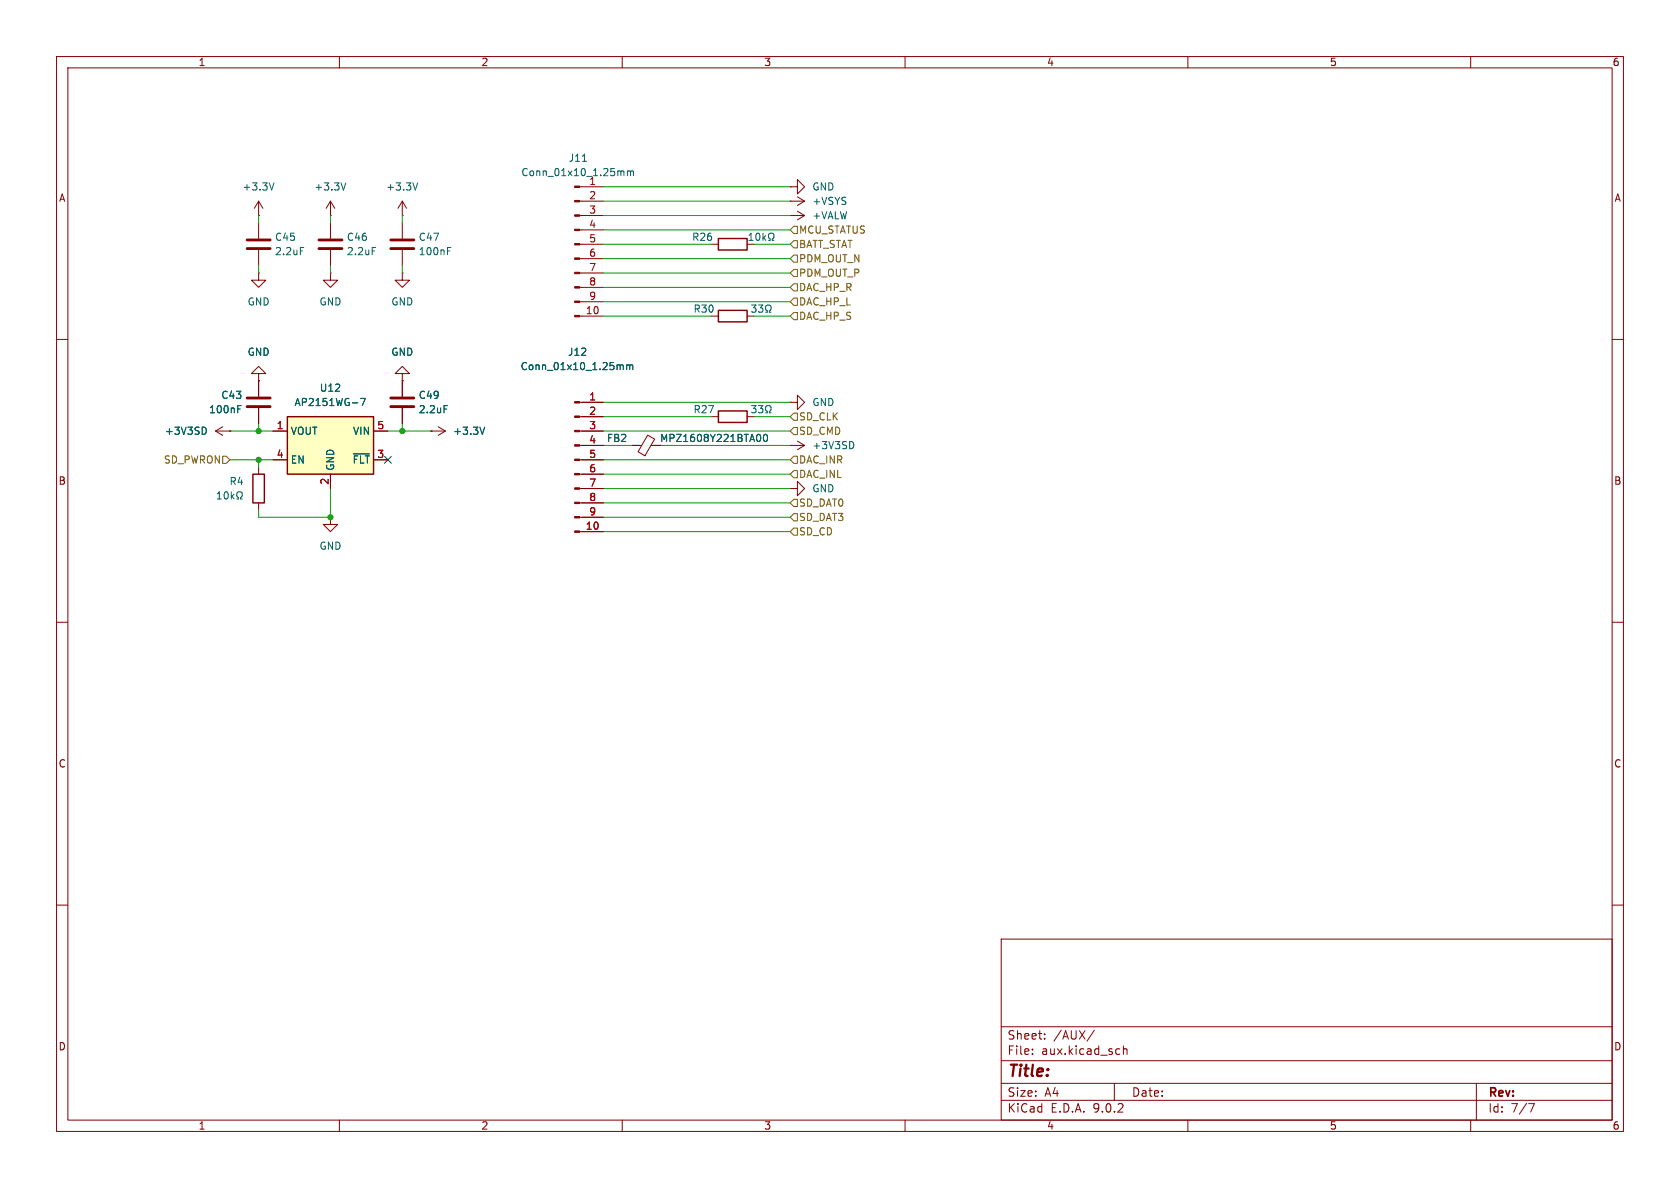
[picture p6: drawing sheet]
<svg xmlns="http://www.w3.org/2000/svg" width="297mm" height="210mm" viewBox="0 0 297 210" stroke-linecap="round" stroke-linejoin="round" font-family="sans-serif">
<g fill="none" stroke="#840000" stroke-width=".18">
<path d="M10 10h277v190h-277zM12 12h273v186h-273zM60 10v2M110 10v2M160 10v2M210 10v2M260 10v2M102.5 33h4.2M102.5 35.6h4.2M102.5 38.1h4.2M102.5 40.6h4.2M102.5 43.2h4.2"/>
<path d="M102.5 45.7h4.2M102.5 48.3h4.2M102.5 50.8h4.2M102.5 53.3h4.2M102.5 55.9h4.2M10 60h2M285 60h2M58.4 91.4v1.3h1.3l-1.3 1.3-1.3-1.3h1.3M58.4 91.4h.1M10 110h2M285 110h2M10 160h2"/>
<path d="M177 166h108v32h-108zM285 160h2M60 198v2M110 198v2M160 198v2M177 194.5h108M177 191.5h108M177 187.5h108M177 181.5h108M182.5 186.3v.1M182.5 185.5v.1M184.7 183.6v.1"/>
<path d="M184.7 182.8v.1M193.5 182.1l-1.3 2M197 191.5v3M197.8 185.4l.2 .1M198 186.3l-.2 .1M198.6 184.9v1.5M198.6 185.5l.2-.1 .4 .1v.9M210 198v2M260 198v2M261 191.5v6.5M270.2 195.1h1l-.6 1.5"/>
</g>
<g fill="#840000" stroke="#840000" stroke-width=".18">
<path d="M101.6 32.9h.9v.2h-.9z"/>
<path d="M101.6 35.4h.9v.3h-.9z"/>
<path d="M101.6 38h.9v.2h-.9z"/>
<path d="M101.6 40.5h.9v.3h-.9z"/>
<path d="M101.6 43.1h.9v.2h-.9z"/>
<path d="M101.6 45.6h.9v.2h-.9z"/>
<path d="M101.6 48.1h.9v.3h-.9z"/>
<path d="M101.6 50.7h.9v.2h-.9z"/>
<path d="M101.6 53.2h.9v.3h-.9z"/>
<path d="M101.6 55.8h.9v.2h-.9z"/>
</g>
<path d="M103 28.5h.7M109.9 30.2l.4 .2v.7M110.9 30.3l.4-.1 .2 .2M110.9 30.2v.9M111.5 30.4l.1-.2 .3 .1 .1 .8M111.5 30.4v.7" fill="none" stroke="#006464" stroke-width=".18"/>
<path d="M50.8 73.7h15.2v10.1h-15.2z" fill="#ffffc2"/>
<path d="M127 42.2h5.1v2h-5.1zM127 54.9h5.1v2h-5.1zM50.8 73.7h15.2v10.1h-15.2zM127 72.6h5.1v2.1h-5.1zM44.7 83.8h2v5.1h-2z" fill="none" stroke="#840000" stroke-width=".25"/>
<g fill="none" stroke="#840000" stroke-width=".18">
<path d="M45.7 38.1h.1M45.7 35.6v2.5M45.7 39.4v2.8M45.7 35.6l-.7 1.2M45.7 35.6l.8 1.2M58.4 38.1h.1M58.4 35.6v2.5M58.4 39.4v2.8M58.4 35.6l-.7 1.2M58.4 35.6l.8 1.2M71.1 38.1h.1M71.1 35.6v2.5"/>
<path d="M71.1 39.4v2.8M71.1 35.6l-.7 1.2M71.1 35.6l.8 1.2M139.7 38.1h.1M139.7 35.6h.1M139.7 33h1.3v-1.2l1.2 1.2-1.2 1.3v-1.3M139.7 33h.1M139.7 38.1h2.5M139.7 35.6h2.5M141 37.3l1.2 .8M141 34.8l1.2 .8M142.2 38.1l-1.2 .8"/>
<path d="M142.2 35.6l-1.2 .7M45.7 48.3v1.2h1.3l-1.3 1.3-1.3-1.3h1.3M45.7 48.3h.1M45.7 44.2v2.8M58.4 48.3v1.2h1.3l-1.3 1.3-1.3-1.3h1.3M58.4 48.3h.1M58.4 44.2v2.8M71.1 48.3v1.2h1.3l-1.3 1.3-1.3-1.3h1.3M71.1 48.3h.1M71.1 44.2v2.8M125.7 43.2h1.3M125.7 55.9h1.3"/>
<path d="M132.1 43.2h1.2M132.1 55.9h1.2M38.1 76.2h2.5M38.1 76.2l1.3 .8M39.4 75.4l-1.3 .8M40.6 76.2h.1M45.7 66h1.3l-1.3-1.2-1.3 1.2h1.3v1.3M45.7 67.3h.1M45.7 67.3v2.8M45.7 72.1v2.8M48.3 76.2h2.5M66 76.2h2.6"/>
<path d="M71.1 66h1.3l-1.3-1.2-1.3 1.2h1.3v1.3M71.1 67.3h.1M71.1 67.3v2.8M71.1 72.1v2.8M76.2 76.2h.1M76.2 76.2h2.5M77.5 75.4l1.2 .8M78.7 76.2l-1.2 .8M102.5 76.2h4.2M102.5 73.7h4.2M102.5 78.7h4.2M102.5 71.1h4.2"/>
<path d="M111.8 78.7h1.6M114.5 76.9l1.2 .7-1.7 3-1.2-.7zM115.1 78.7h1.7M125.7 73.7h1.3M132.1 73.7h1.2M139.7 78.7h.1M139.7 71.1h1.3v-1.2l1.2 1.2-1.2 1.3v-1.3M139.7 71.1h.1M139.7 78.7h2.5M141 78l1.2 .7M142.2 78.7l-1.2 .8M45.7 82.6v1.2"/>
<path d="M45.7 88.9v1.3M48.3 81.3h2.5M58.4 83.8v2.6M66 81.3h2.6M102.5 81.3h4.2M102.5 83.8h4.2M102.5 86.4h4.2M102.5 88.9h4.2M102.5 91.4h4.2M102.5 94h4.2M139.7 86.4h1.3v-1.3l1.2 1.3-1.2 1.2v-1.2M139.7 86.4h.1"/>
</g>
<g fill="none" stroke="#006464" stroke-width=".18">
<path d="M48.4 32.3l-.4 1.3M61.1 32.3l-.4 1.3M73.8 32.3l-.4 1.3M53.1 43.8h.6M65.8 43.8h.6M79.1 43.8h.6M79.1 44.4h.4M132.4 42.5h.7M132.4 41.6l.4-.4v1.3M132.9 53.9h.8l-.5 .5 .4 .1v.6l-.2 .1-.5-.1M133.7 41.3l.2-.1a.68 .68 0 0 1 .5 .7 .68 .68 0 0 1-.5 .6l-.2-.1-.1-.4zM134.1 53.9h.8l-.5 .5 .4 .1v.6l-.2 .1-.5-.1"/>
<path d="M134.9 41.2v1.3M135 42l.4 .5M135.3 55.2h.3v-.3a.54 .54 0 0 1-.2-.7 .54 .54 0 0 1 .7-.2 .58 .58 0 0 1-.1 .9v.3h.3M135.4 41.6l-.5 .5M135.9 42.5h.3v-.3a.54 .54 0 0 1-.3-.7 .54 .54 0 0 1 .7-.2 .58 .58 0 0 1-.1 .9v.3h.3M36.1 75.5a.68 .68 0 0 1 .4 .6 .68 .68 0 0 1-.4 .7M42 71.7h.6M42 72.3h.5M63.7 70.4h.9l-.6 1.3M78.5 71.7h.6M85.7 75.5l-.4 1.3M109.8 64.5l.4 .2v.6"/>
<path d="M110.8 64.6l.3-.1 .2 .2M110.8 64.5v.8M111.3 64.7l.2-.2 .3 .1 .1 .7M111.3 64.7v.6M132.9 71.7h.8l-.5 .5 .4 .1v.5l-.2 .2-.5-.2M134.1 71.7h.8l-.5 .5 .4 .1v.5l-.2 .2-.5-.2M134.3 76.8l.2 .5-.2 .7M135.1 76.9l.2-.1a.68 .68 0 0 1 .4 .6 .68 .68 0 0 1-.4 .6l-.2-.1-.1-.3zM135.3 73h.3v-.3a.54 .54 0 0 1-.2-.7 .54 .54 0 0 1 .7-.2 .58 .58 0 0 1-.1 .9v.3h.3M150.5 78a.68 .68 0 0 1 .4 .7 .68 .68 0 0 1-.4 .6M38.4 88.2h.7M38.4 87.3l.4-.4v1.3"/>
<path d="M39.7 87.1l.2-.2a.68 .68 0 0 1 .5 .7 .68 .68 0 0 1-.5 .6l-.2-.1-.1-.4zM40.9 86.9v1.3M41 87.7l.4 .5M41.4 87.4l-.5 .4M41.9 88.2h.3v-.2a.54 .54 0 0 1-.3-.8 .54 .54 0 0 1 .7-.2 .58 .58 0 0 1-.1 1v.2h.3M62.5 80.2h2.8"/>
</g>
<path d="M43.7 42.4h4.1M43.7 43.9h4.1M56.4 42.4h4.1M56.4 43.9h4.1M69.1 42.4h4.1M69.1 43.9h4.1M43.7 70.4h4.1M43.7 71.9h4.1M69.1 70.4h4.1M69.1 71.9h4.1" fill="none" stroke="#840000" stroke-width=".51"/>
<g fill="#840000" stroke="#840000" stroke-width=".18">
<path d="M101.6 71h.9v.2h-.9z"/>
<path d="M101.6 73.5h.9v.3h-.9z"/>
<path d="M101.6 76.1h.9v.2h-.9z"/>
<path d="M101.6 78.6h.9v.3h-.9z"/>
<path d="M101.6 81.2h.9v.2h-.9z"/>
<path d="M101.6 83.7h.9v.2h-.9z"/>
<path d="M101.6 86.2h.9v.3h-.9z"/>
<path d="M101.6 88.8h.9v.2h-.9z"/>
<path d="M101.6 91.3h.9v.3h-.9z"/>
<path d="M101.6 93.9h.9v.2h-.9z"/>
</g>
<g fill="none" stroke="#725600" stroke-width=".18">
<path d="M140.3 50.2h.7v1.2h-.7l-.6-.6zM140.3 47.6h.7v1.3h-.7l-.6-.6zM140.3 55.2h.7v1.3h-.7l-.6-.6zM140.3 45.1h.7v1.3h-.7l-.6-.7zM140.3 52.7h.7v1.3h-.7l-.6-.7zM140.3 40h.7v1.3h-.7l-.6-.7zM140.3 42.5h.7v1.3h-.7l-.6-.6zM140.3 75.6h.7v1.2h-.7l-.6-.6zM140.3 73h.7v1.3h-.7l-.6-.6zM39.4 80.6h.6l.6 .7-.6 .6h-.6zM140.3 83.2h.7v1.3h-.7l-.6-.7zM140.3 88.3h.7v1.2h-.7l-.6-.6z"/>
<path d="M140.3 80.6h.7v1.3h-.7l-.6-.6zM140.3 93.3h.7v1.3h-.7l-.6-.6zM140.3 90.8h.7v1.3h-.7l-.6-.7z"/>
</g>
<g fill="none" stroke="#009600" stroke-width=".18">
<path d="M45.7 38.1v1.3M58.4 38.1v1.3M71.1 38.1v1.3M106.7 35.6h33M106.7 38.1h33M106.7 33h33M45.7 47v1.3M58.4 47v1.3M71.1 47v1.3M106.7 50.8h33M106.7 45.7h33M106.7 55.9h19"/>
<path d="M106.7 53.3h33M106.7 43.2h19M106.7 40.6h33M106.7 48.3h33M133.3 55.9h6.4M133.3 43.2h6.4M40.6 76.2h7.7M45.7 74.9v1.3M68.6 76.2h7.6M71.1 74.9v1.3M106.7 76.2h33M106.7 71.1h33"/>
<path d="M106.7 78.7h5.1M106.7 73.7h19M116.8 78.7h22.9M133.3 73.7h6.4M40.6 81.3h7.7M45.7 81.3v1.3M58.4 86.4v5h-12.7v-1.2M106.7 81.3h33M106.7 88.9h33M106.7 86.4h33M106.7 83.8h33M106.7 94h33"/>
<path d="M106.7 91.4h33"/>
</g>
<path d="M68 80.7l1.2 1.2M69.2 80.7l-1.2 1.2" fill="none" stroke="#000084" stroke-width=".18"/>
<g fill="#009600" stroke="#009600" stroke-width=".18">
<circle cx="58.4" cy="91.4" r=".46"/>
<circle cx="71.1" cy="76.2" r=".46"/>
<circle cx="45.7" cy="76.2" r=".46"/>
<circle cx="45.7" cy="81.3" r=".46"/>
</g>
<text font-size="2.8" fill="#840000" x="178" y="190.9">Title:</text>
<g font-size="2.1" fill="#840000">
<text x="178" y="184">Sheet:</text>
<text x="186.2" y="184">/AUX/</text>
<text x="178" y="186.7">File:</text>
<text x="184.1" y="186.7">aux.kicad_sch</text>
<text x="178" y="196.9">KiCad</text>
<text x="178" y="194.1">Size:</text>
<text x="184.7" y="194.1">A4</text>
<text x="185.7" y="196.9">E.D.A.</text>
<text x="193.3" y="196.9">9.0.2</text>
<text x="200" y="194.1">Date:</text>
<text x="263" y="194.3">Rev:</text>
<text x="263" y="196.9">Id:</text>
<text x="267.1" y="196.9">7/7</text>
</g>
<g font-size="1.8" fill="#840000">
<text x="35" y="11.9">1</text>
<text x="85" y="11.9">2</text>
<text x="135" y="11.9">3</text>
<text x="185" y="11.9">4</text>
<text x="235" y="11.9">5</text>
<text x="285" y="11.9">6</text>
<text x="10.3" y="35.9">A</text>
<text x="285.3" y="35.9">A</text>
<text x="10.3" y="85.9">B</text>
<text x="285.3" y="85.9">B</text>
<text x="10.3" y="135.9">C</text>
<text x="285.3" y="135.9">C</text>
<text x="10.3" y="185.9">D</text>
<text x="285.3" y="185.9">D</text>
<text x="35" y="199.9">1</text>
<text x="85" y="199.9">2</text>
<text x="135" y="199.9">3</text>
<text x="185" y="199.9">4</text>
<text x="235" y="199.9">5</text>
<text x="285" y="199.9">6</text>
</g>
<g font-size="1.8" fill="#006464">
<text x="100.4" y="28.8">J11</text>
<text x="42.8" y="33.9">+3.3V</text>
<text x="55.5" y="33.9">+3.3V</text>
<text x="68.2" y="33.9">+3.3V</text>
<text x="92.1" y="31.3">Conn_01x10_1.25mm</text>
<text x="104.1" y="32.8">1</text>
<text x="143.5" y="33.9">GND</text>
<text x="143.5" y="39">+VALW</text>
<text x="143.5" y="36.4">+VSYS</text>
<text x="48.5" y="42.8">C45</text>
<text x="48.5" y="45.3">2.2uF</text>
<text x="61.2" y="42.8">C46</text>
<text x="61.2" y="45.3">2.2uF</text>
<text x="73.9" y="45.3">100nF</text>
<text x="73.9" y="42.8">C47</text>
<text x="122.3" y="42.8">R26</text>
<text x="43.7" y="54.2">GND</text>
<text x="56.4" y="54.2">GND</text>
<text x="69.1" y="54.2">GND</text>
<text x="122.5" y="55.5">R30</text>
<text x="43.7" y="63.1">GND</text>
<text x="69.1" y="63.1">GND</text>
<text x="91.9" y="65.6">Conn_01x10_1.25mm</text>
<text x="100.3" y="63.1">J12</text>
<text x="39" y="70.7">C43</text>
<text x="52" y="72">AP2151WG-7</text>
<text x="56.4" y="69.4">U12</text>
<text x="73.9" y="70.7">C49</text>
<text x="143.5" y="72">GND</text>
<text x="29.1" y="77.1">+3V3SD</text>
<text x="36.8" y="73.3">100nF</text>
<text x="51.3" y="77.1">VOUT</text>
<text x="62.3" y="77.1">VIN</text>
<text x="73.9" y="73.3">2.2uF</text>
<text x="80" y="77.1">+3.3V</text>
<text x="122.5" y="73.3">R27</text>
<text x="51.3" y="82.1">EN</text>
<text x="59.3" y="83.3" transform="rotate(-90 59.3 83.3)">GND</text>
<text x="62.2" y="82.1">~{FLT}</text>
<text x="107.2" y="78.3">FB2</text>
<text x="116.6" y="78.3">MPZ1608Y221BTA00</text>
<text x="143.5" y="79.6">+3V3SD</text>
<text x="40.5" y="86">R4</text>
<text x="143.5" y="87.2">GND</text>
<text x="56.4" y="97.4">GND</text>
</g>
<g font-size="1.8" fill="#a90000">
<text x="104.1" y="35.3">2</text>
<text x="104.1" y="37.8">3</text>
<text x="104.1" y="40.4">4</text>
<text x="104.1" y="42.9">5</text>
<text x="104.1" y="45.5">6</text>
<text x="104.1" y="48">7</text>
<text x="104.1" y="50.5">8</text>
<text x="104.1" y="53.1">9</text>
<text x="103.5" y="55.6">10</text>
<text x="104.1" y="70.9">1</text>
<text x="48.8" y="75.9">1</text>
<text x="66.6" y="75.9">5</text>
<text x="104.1" y="73.4">2</text>
<text x="104.1" y="75.9">3</text>
<text x="48.8" y="81">4</text>
<text x="66.6" y="81">3</text>
<text x="104.1" y="78.5">4</text>
<text x="104.1" y="81">5</text>
<text x="104.1" y="83.6">6</text>
<text x="58.2" y="85.8" transform="rotate(-90 58.2 85.8)">2</text>
<text x="104.1" y="86.1">7</text>
<text x="104.1" y="88.6">8</text>
<text x="103.5" y="93.7">10</text>
<text x="104.1" y="91.2">9</text>
</g>
<g font-size="1.8" fill="#725600">
<text x="141.2" y="41.5">MCU_STATUS</text>
<text x="141.2" y="46.6">PDM_OUT_N</text>
<text x="141.2" y="44">BATT_STAT</text>
<text x="141.2" y="51.7">DAC_HP_R</text>
<text x="141.2" y="49.1">PDM_OUT_P</text>
<text x="141.2" y="56.7">DAC_HP_S</text>
<text x="141.2" y="54.2">DAC_HP_L</text>
<text x="141.2" y="77.1">SD_CMD</text>
<text x="141.2" y="74.5">SD_CLK</text>
<text x="28.9" y="82.1">SD_PWRON</text>
<text x="141.2" y="82.1">DAC_INR</text>
<text x="141.2" y="84.7">DAC_INL</text>
<text x="141.2" y="89.8">SD_DAT0</text>
<text x="141.2" y="94.8">SD_CD</text>
<text x="141.2" y="92.3">SD_DAT3</text>
</g>
</svg>
